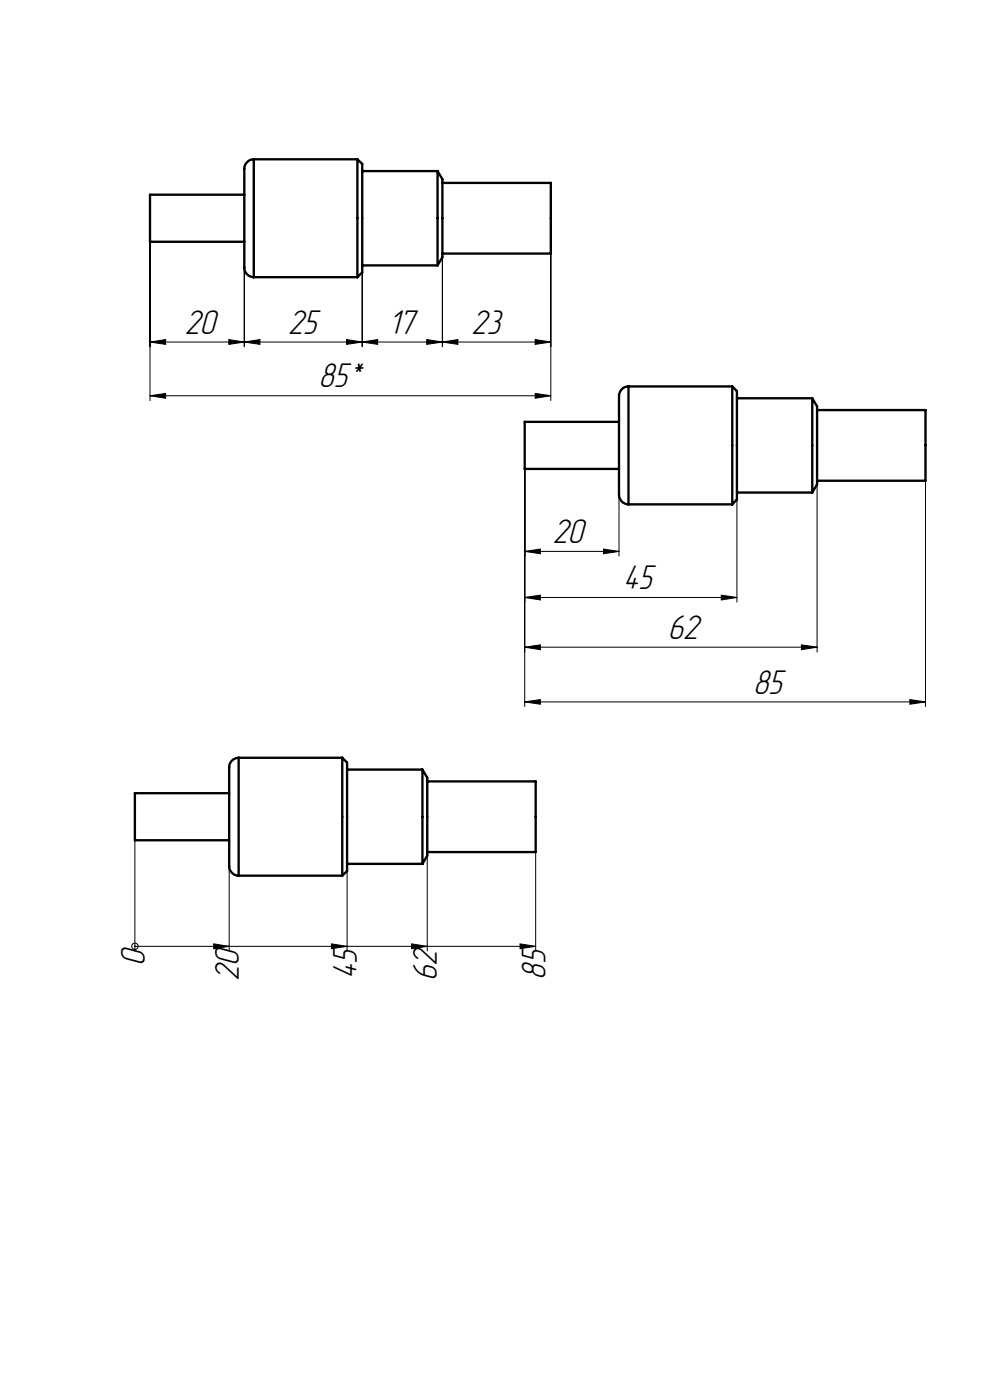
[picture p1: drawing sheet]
<svg xmlns="http://www.w3.org/2000/svg" width="210mm" height="297mm" viewBox="0 0 210 297" stroke-linecap="round" stroke-linejoin="round" font-family="sans-serif">
<g fill="none" stroke="#000" stroke-width=".21">
<path d="M31.8 51.3v33.7M51.8 56.8v16.8M76.8 57.8v15.8M93.8 54.6v19M116.8 53.8v31.2M31.8 72.6l3.3-.6v1.1zM31.8 72.6h85M48.5 72l3.3 .6-3.3 .5zM51.8 72.6l3.3-.6v1.1zM73.5 72l3.3 .6-3.3 .5zM76.8 72.6l3.3-.6v1.1zM90.5 72l3.3 .6-3.3 .5z"/>
<path d="M93.8 72.6l3.3-.6v1.1zM113.5 72l3.3 .6-3.3 .5zM31.8 84l3.3-.5v1zM31.8 84h85M111.3 99.5v50.4M113.5 83.5l3.3 .5-3.3 .5zM111.3 117l3.3-.5v1zM111.3 117h20M128 116.5l3.3 .5-3.3 .5zM131.3 105v13M156.3 106v21.7M173.3 102.8v35.5"/>
<path d="M196.3 102v47.9M111.3 126.7l3.3-.4v1zM111.3 137.3l3.3-.5v1zM111.3 126.7h45M111.3 137.3h62M153 126.3l3.3 .4-3.3 .6zM170 136.8l3.3 .5-3.3 .5zM111.3 148.9l3.3-.5v1zM111.3 148.9h85M193 148.4l3.3 .5-3.3 .5zM28.6 178.3v23.5M48.6 183.8v18"/>
<path d="M73.6 184.8v17M90.6 181.5v20.3M113.6 180.8v21M28.6 200.8h.1M28.6 200.8h85M45.3 200.2l3.3 .6-3.3 .5zM70.3 200.2l3.3 .6-3.3 .5zM87.3 200.2l3.3 .6-3.3 .5zM110.3 200.2l3.3 .6-3.3 .5z"/>
<circle cx="28.6" cy="200.7" r=".67"/>
</g>
<g fill="#000">
<path d="M31.8 72.6l3.3-.6v1.1zM48.5 72l3.3 .6-3.3 .5zM51.8 72.6l3.3-.6v1.1zM73.5 72l3.3 .6-3.3 .5zM76.8 72.6l3.3-.6v1.1zM90.5 72l3.3 .6-3.3 .5zM93.8 72.6l3.3-.6v1.1zM113.5 72l3.3 .6-3.3 .5zM31.8 84l3.3-.5v1zM113.5 83.5l3.3 .5-3.3 .5zM111.3 117l3.3-.5v1zM128 116.5l3.3 .5-3.3 .5zM111.3 126.7l3.3-.4v1zM153 126.3l3.3 .4-3.3 .6zM111.3 137.3l3.3-.5v1zM170 136.8l3.3 .5-3.3 .5zM111.3 148.9l3.3-.5v1zM193 148.4l3.3 .5-3.3 .5z"/>
<path d="M45.3 200.2l3.3 .6-3.3 .5zM70.3 200.2l3.3 .6-3.3 .5zM87.3 200.2l3.3 .6-3.3 .5zM110.3 200.2l3.3 .6-3.3 .5z"/>
</g>
<g fill="none" stroke="#000" stroke-width=".5">
<path d="M53.8 33.8a2.21 2.21 0 0 0-2 2.8v19a3.2 3.2 0 0 0 .9 2.9l1.1 .3M53.8 33.8v25M53.8 33.8h22M75.8 33.8v25M75.8 33.8l1 1v23l-1 1M76.8 36.3h16M92.8 36.3v20M92.8 36.3l1 1.7v16.6l-1 1.7M93.8 38.8h23v15h-23M51.8 41.3h-20v10h20M53.8 58.8h22M76.8 56.3h16"/>
<path d="M131.3 89.5h-20v10h20M133.3 82a2.27 2.27 0 0 0-2 2.8v18.9a2.96 2.96 0 0 0 1.2 3.1l.8 .2M133.3 82v25M133.3 82h22M155.3 82v25M155.3 82l1 1v23l-1 1M156.3 84.5h16M172.3 84.5v20M172.3 84.5l1 1.7v16.6l-1 1.7M173.3 87h23v15h-23M133.3 107h22M156.3 104.5h16"/>
<path d="M48.6 168.3h-20v10h20M50.6 160.8a2.21 2.21 0 0 0-2 2.8v18.9a3.2 3.2 0 0 0 .9 2.9l1.1 .4M50.6 160.8v25M50.6 160.8h22M72.6 160.8v25M72.6 160.8l1 1v23l-1 1M73.6 163.3h16M89.6 163.3v20M89.6 163.3l1 1.7v16.5l-1 1.8M90.6 165.8h23v15h-23M50.6 185.8h22M73.6 183.3h16"/>
</g>
<g font-size="7.5">
<text x="39.1" y="70.8">20</text>
<text x="61.1" y="70.8">25</text>
<text x="82.4" y="70.8">17</text>
<text x="100" y="70.8">23</text>
<text x="67.5" y="82.2">85*</text>
<text x="117.2" y="115.2">20</text>
<text x="132.2" y="125">45</text>
<text x="141.7" y="135.5">62</text>
<text x="159.8" y="147.1">85</text>
<text x="30.7" y="204.9" transform="rotate(-90 30.7 204.9)">0</text>
<text x="50.7" y="208.2" transform="rotate(-90 50.7 208.2)">20</text>
<text x="75.7" y="207.8" transform="rotate(-90 75.7 207.8)">45</text>
<text x="92.7" y="208.2" transform="rotate(-90 92.7 208.2)">62</text>
<text x="115.7" y="207.8" transform="rotate(-90 115.7 207.8)">85</text>
</g>
</svg>
